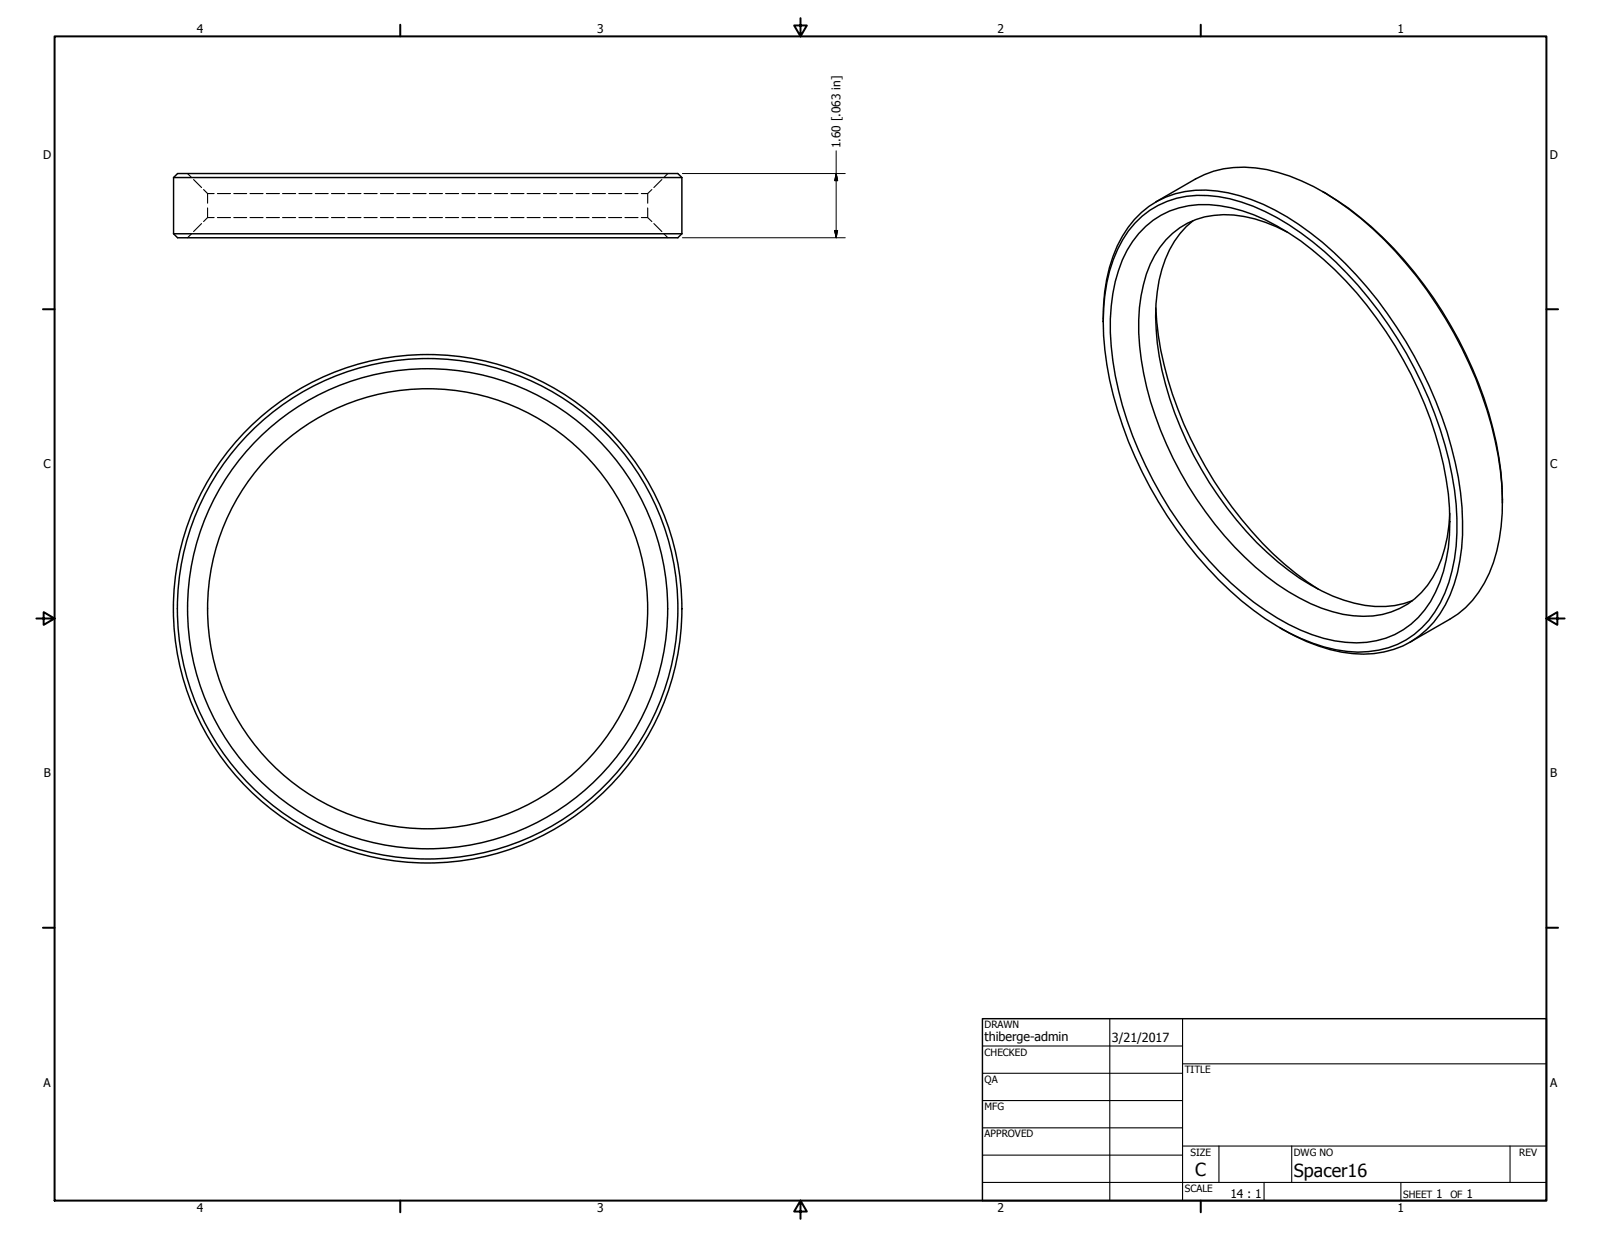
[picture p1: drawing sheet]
<svg xmlns="http://www.w3.org/2000/svg" width="559mm" height="432mm" viewBox="0 0 559 432" stroke-linecap="round" stroke-linejoin="round" font-family="sans-serif">
<!-- layer: Visible (ANSI) -->
<g fill="none" stroke="#000" stroke-width=".51">
<path d="M60.6 62l1.4-1.4h174.6l1.4 1.4M60.6 62h177.4M60.6 62v19.6M238 62v19.6M396.1 77.9a31.7 31.7 0 0 1 29.2-9.3 71.7 71.7 0 0 1 32.9 15.9 141.7 141.7 0 0 1 49.5 86.6 69.1 69.1 0 0 1-3.4 35.9 31.5 31.5 0 0 1-23.1 19.9 44.4 44.4 0 0 1-27.1-4 102.3 102.3 0 0 1-36.3-28.8 143 143 0 0 1-31.5-66.8 72.8 72.8 0 0 1 2.3-36.6 38.7 38.7 0 0 1 7.5-12.8zM399.9 79.1a30.6 30.6 0 0 1 25.9-7.3 67.2 67.2 0 0 1 32.2 15.4 136 136 0 0 1 47.5 85.2 68.7 68.7 0 0 1-3 30.9 30.2 30.2 0 0 1-32.8 20.9 64.8 64.8 0 0 1-32.1-14 136.2 136.2 0 0 1-42.3-58.1 108.2 108.2 0 0 1-7.8-40.7 51.4 51.4 0 0 1 7.8-27.1l2.1-2.8zM403.4 70.5l13.9-8a37 37 0 0 1 28.8-2.3 83.8 83.8 0 0 1 33.1 19.7 146.4 146.4 0 0 1 43.7 79.2 77 77 0 0 1-1.6 37.2 35.8 35.8 0 0 1-15.3 19.9l-13.9 8M416.4 77a36.1 36.1 0 0 0-12.5 24.9 86.1 86.1 0 0 0 4.4 37.4 127 127 0 0 0 37.7 56.9 65.5 65.5 0 0 0 30.4 15.1 31.9 31.9 0 0 0 16.6-1.6M461.6 66.9a119.1 119.1 0 0 1 38.7 37 138 138 0 0 1 23.6 60.9l.5 10.8M60.6 81.6h177.4M60.6 81.6l1.4 1.4h174.6l1.4-1.4M449.3 81a42.1 42.1 0 0 0-28.8-5.3 28.5 28.5 0 0 0-20.4 20 68.1 68.1 0 0 0-.9 34.6 125.4 125.4 0 0 0 42.8 70.8 60.7 60.7 0 0 0 30.3 13.8 27.7 27.7 0 0 0 29.5-16.5 50.5 50.5 0 0 0 4.2-19.2"/>
<path d="M385.1 112.3a58 58 0 0 1 6.6-29.8 31.6 31.6 0 0 1 33.1-15.8 68.6 68.6 0 0 1 32.7 14.6 145.4 145.4 0 0 1 47.6 69.5 103.3 103.3 0 0 1 5.1 40.5 48.6 48.6 0 0 1-9.8 25.9 32.7 32.7 0 0 1-32.2 10.4 65.5 65.5 0 0 1-21.4-8.4M403.4 107.5a125.7 125.7 0 0 0 20.3 60.3 120.3 120.3 0 0 0 36.4 37.9M233 212.5a83.8 83.8 0 0 0-124-73.4 83.8 83.8 0 0 0-4.9 144 83.8 83.8 0 0 0 128.8-64.8l.1-5.8M238 212.5a88.7 88.7 0 0 0-131.4-77.8 88.7 88.7 0 0 0-5.1 152.6 88.7 88.7 0 0 0 136.3-68.7l.2-6.1"/>
<circle cx="149.3" cy="212.5" r="76.8"/>
<circle cx="149.3" cy="212.5" r="87.4"/>
</g>
<!-- layer: Hidden (ANSI) -->
<g fill="none" stroke="#000" stroke-width=".38">
<path d="M65.5 60.6l1.4 1.4M67.6 62.7l2.8 2.8M70.4 78l-2.8 2.8M71.1 66.2l1.4 1.4h2.2M72.5 75.9h2.2M72.5 75.9l-1.4 1.4M72.5 67.6v3.3M72.5 72.6v3.3M75.9 75.9h4.6M75.9 67.6h4.6M81.6 75.9h4.5M81.6 67.6h4.5"/>
<path d="M87.2 75.9h4.6M87.2 67.6h4.6M93 75.9h4.5M93 67.6h4.5M98.6 75.9h4.6M98.6 67.6h4.6M104.3 75.9h4.6M104.3 67.6h4.6M110 75.9h4.6M110 67.6h4.6M115.7 75.9h4.6M115.7 67.6h4.6"/>
<path d="M121.4 75.9h4.6M121.4 67.6h4.6M127.1 75.9h4.5M127.1 67.6h4.5M132.8 75.9h4.6M132.8 67.6h4.6M138.5 75.9h4.5M138.5 67.6h4.5M144.1 75.9h4.6M144.1 67.6h4.6M149.9 75.9h4.5M149.9 67.6h4.5"/>
<path d="M155.5 75.9h4.6M155.5 67.6h4.6M161.2 75.9h4.6M161.2 67.6h4.6M166.9 75.9h4.5M166.9 67.6h4.5M172.6 75.9h4.6M172.6 67.6h4.6M178.3 75.9h4.6M178.3 67.6h4.6M184 75.9h4.5M184 67.6h4.5"/>
<path d="M189.7 75.9h4.5M189.7 67.6h4.5M195.4 75.9h4.5M195.4 67.6h4.5M201 75.9h4.6M201 67.6h4.6M206.8 75.9h4.5M206.8 67.6h4.5M212.4 75.9h4.6M212.4 67.6h4.6M218.1 75.9h4.6M218.1 67.6h4.6"/>
<path d="M223.8 75.9h2.3l1.4 1.4M223.8 67.6h2.3M226.1 67.6v3.3M226.1 72.6v3.3M227.5 66.2l-1.4 1.4M228.2 78l2.8 2.8M231 62.7l-2.8 2.8M233.1 60.6l-1.4 1.4M66.9 81.6l-1.4 1.4M231.7 81.6l1.4 1.4"/>
</g>
<!-- layer: Border (ANSI) -->
<g fill="none" stroke="#000" stroke-width=".7">
<path d="M19 12.7h520.8v406.4h-520.8zM139.7 8.6v4.1M279.4 6.3v6.4l-2.2-3.8h4.4l-2.2 3.8M419.1 8.6v4.1M15 107.9h4M539.8 107.9h4M12.7 215.9h6.3l-3.8-2.2v4.4l3.8-2.2M539.8 215.9l3.8 2.2v-4.4l-3.8 2.2h6.3M15 323.8h4M539.8 323.8h4M139.7 419.1v4.1M279.4 419.1l2.2 3.8h-4.4l2.2-3.8v6.3"/>
<path d="M419.1 419.1v4.1"/>
</g>
<!-- layer: Title (ANSI) -->
<g fill="none" stroke="#000" stroke-width=".38">
<path d="M387.3 355.6v63.5M412.7 355.6v63.5M342.9 365.1h69.8M342.9 374.6h69.8M412.7 371.3h127.1M342.9 384.2h69.8M342.9 393.7h69.8M342.9 412.7h196.9M342.9 403.2h69.8M412.7 400h127.1M425.4 400v12.7M441.2 412.7v6.4"/>
<path d="M450.8 400v12.7M488.9 412.7v6.4M527 400v12.7"/>
</g>
<path d="M342.9 355.6h196.9v63.5h-196.9z" fill="none" stroke="#000" stroke-width=".51"/>
<!-- layer: Dimension (ANSI) -->
<path d="M291.8 52.6v30.4M238.2 60.6h56.8M291.8 60.6l.6 2.5h-1.1zM238.2 83h56.8M291.3 80.5h1.1l-.6 2.5z" fill="none" stroke="#000" stroke-width=".35"/>
<path d="M291.8 60.6l.6 2.5zM291.8 60.6l.6 2.5h-1.1zM291.3 80.5l.5 2.5zM291.3 80.5h1.1l-.6 2.5z" fill="#000" stroke="#000" stroke-width=".35"/>
<g font-size="6.3">
<text x="417.2" y="410.6">C</text>
<text x="451.6" y="410.7">Spacer16</text>
</g>
<g font-size="4.4">
<text x="343.7" y="363.5">thiberge-admin</text>
<text x="388.1" y="363.7">3/21/2017</text>
</g>
<g font-size="4.2">
<text x="68.7" y="11.7">4</text>
<text x="208.4" y="11.7">3</text>
<text x="348.1" y="11.7">2</text>
<text x="487.8" y="11.7">1</text>
<text x="293.4" y="51.8" transform="rotate(-90 293.4 51.8)">1.60 [.063 in]</text>
<text x="15.1" y="55.5">D</text>
<text x="540.9" y="55.5">D</text>
<text x="15.2" y="163.4">C</text>
<text x="541" y="163.4">C</text>
<text x="15.3" y="271.4">B</text>
<text x="541.1" y="271.4">B</text>
<text x="15.2" y="379.3">A</text>
<text x="541" y="379.3">A</text>
<text x="429.5" y="418.3">14 : 1</text>
<text x="501.3" y="418.3">1</text>
<text x="511.8" y="418.3">1</text>
<text x="68.7" y="423.2">4</text>
<text x="208.4" y="423.2">3</text>
<text x="348.1" y="423.2">2</text>
<text x="487.8" y="423.2">1</text>
</g>
<g font-size="3.5">
<text x="343.7" y="358.9">DRAWN</text>
<text x="343.7" y="368.5">CHECKED</text>
<text x="413.5" y="374.6">TITLE</text>
<text x="343.7" y="378">QA</text>
<text x="343.7" y="387.5">MFG</text>
<text x="343.7" y="397.1">APPROVED</text>
<text x="415.5" y="403.4">SIZE</text>
<text x="451.6" y="403.4">DWG NO</text>
<text x="530.3" y="403.4">REV</text>
<text x="413.5" y="416.1">SCALE</text>
<text x="489.7" y="418.3">SHEET</text>
<text x="506.2" y="418.3">OF</text>
</g>
</svg>
